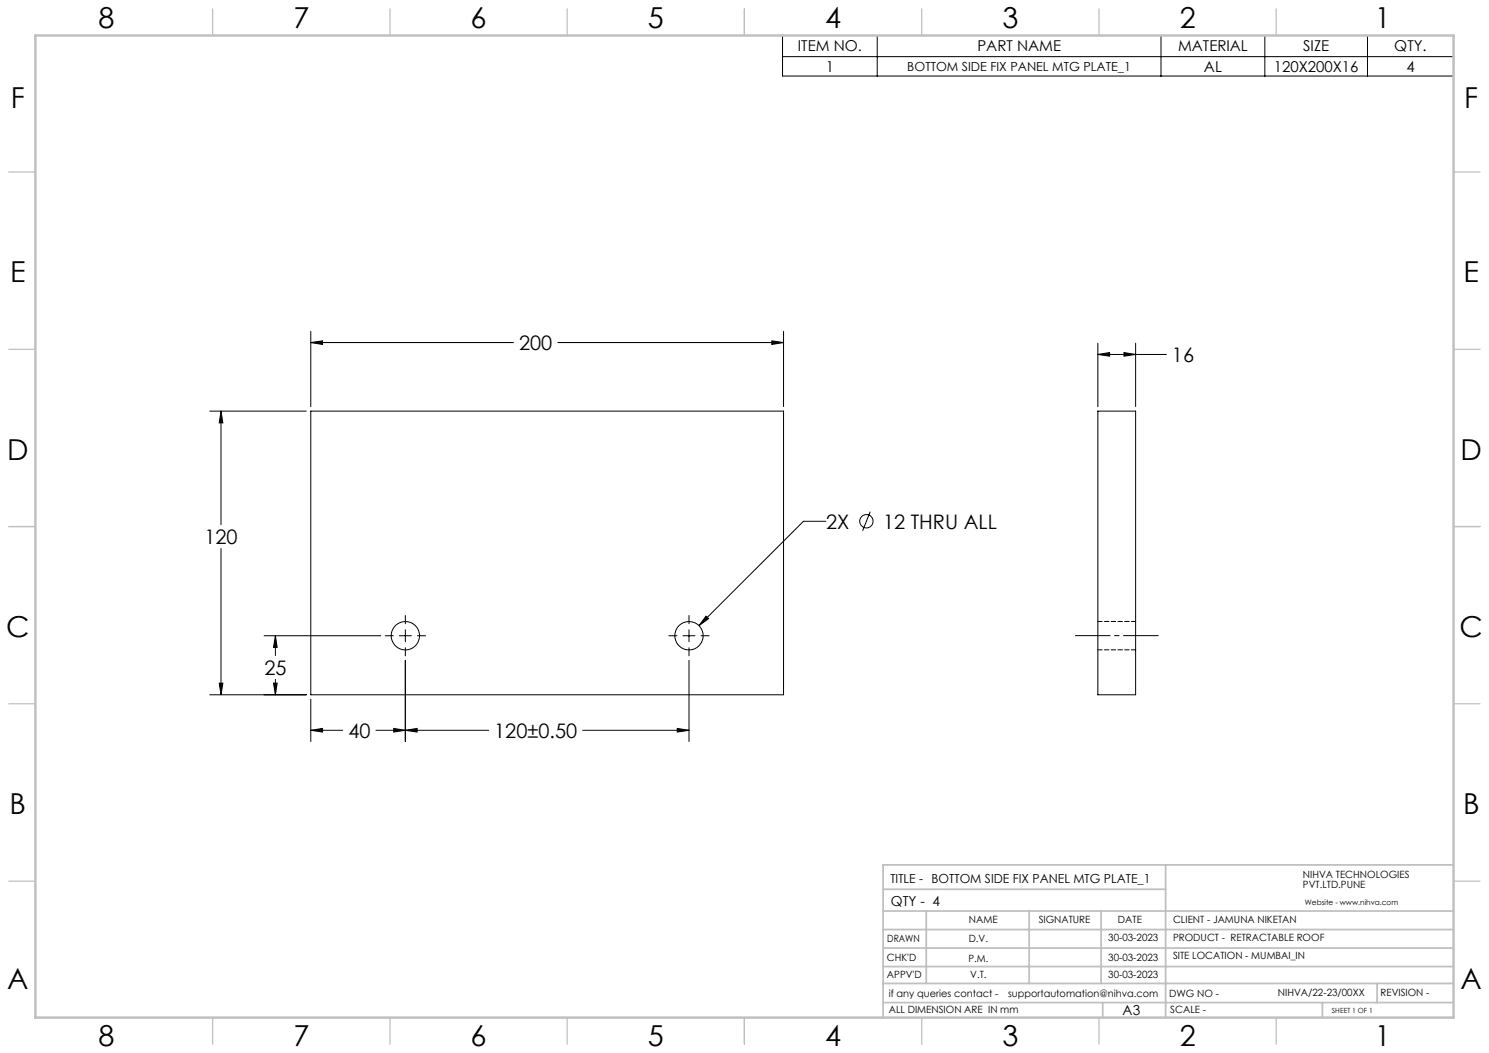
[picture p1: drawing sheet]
<svg xmlns="http://www.w3.org/2000/svg" width="420mm" height="297mm" viewBox="0 0 420 297" stroke-linecap="round" stroke-linejoin="round" font-family="sans-serif">
<g fill="none" stroke="#000" stroke-width=".28">
<path d="M220.7 10h189.3v11.4h-189.3zM220.7 16h189.3M247.4 10v11.4M327.5 10v11.4M356.8 10v11.4M385.7 10v11.4M87.7 96.6l3.3-.5v1.1zM87.7 93.4v21.3M87.7 96.6h57.2M157.3 96.6h63.7M217.7 96.1l3.3 .5-3.3 .6zM221 93.4v21.3"/>
<path d="M309.7 100l3.3-.6v1.1zM309.7 96.8v17.9M309.7 100h19.3M317 99.4l3.3 .6-3.3 .5zM320.3 96.8v17.9M59.2 116h27.2M62.3 116l.6 3.3h-1.1zM62.3 116v32M87.7 116h133.3v80h-133.3zM309.7 116h10.6v80h-10.6zM62.3 154.7v41.3M233 147h-6.4l-29.4 29.5"/>
<path d="M245.5 144.3l-2.2 5.4M74.5 179.3h32.9M77.7 179.3l.5 3.3h-1zM77.7 179.3v5.6M108.7 179.3h2.2M112.6 179.3h3.4M114.3 173.6v2.3M114.3 177.6v3.4M117.7 179.3h2.4M188.7 179.3h2.3M192.7 179.3h3.3M194.3 173.6v2.3"/>
<path d="M194.3 177.6v3.4M197.7 179.3h2.3M199.1 173.8l.8 .7-2.7 2zM59.2 196h27.2M61.8 192.7h1.1l-.6 3.3zM77.2 192.7h1l-.5 3.3zM77.7 191.6v4.4M87.7 197.2v12M114.3 186.3v22.9M114.3 182.7v2.3M194.3 186.3v22.9M194.3 182.7v2.3"/>
<path d="M87.7 206l3.3-.5v1zM87.7 206h9M106 206h31.8M111.1 205.5l3.2 .5-3.2 .5zM114.3 206l3.4-.5v1zM164.4 206h29.9M191 205.5l3.3 .5-3.3 .5z"/>
<circle cx="244.4" cy="147" r="1.89"/>
<circle cx="114.3" cy="179.3" r="4"/>
<circle cx="194.4" cy="179.3" r="4"/>
</g>
<path d="M303.3 179.3h23.4" fill="none" stroke="#000" stroke-width=".28" stroke-dasharray="15.2 1.3 1.3 1.3" stroke-dashoffset="5.5"/>
<g fill="none" stroke="#c0c0c0" stroke-width=".35">
<path d="M60 2.5v7.5M110 2.5v7.5M160 2.5v7.5M210 2.5v7.5M260 2.5v7.5M310 2.5v7.5M360 2.5v7.5M2.5 48.5h7.5M410 48.5h7.5M2.5 98.5h7.5M410 98.5h7.5M2.5 148.5h7.5"/>
<path d="M410 148.5h7.5M2.5 198.5h7.5M410 198.5h7.5M2.5 248.5h7.5M410 248.5h7.5M60 287v7.5M110 287v7.5M160 287v7.5M210 287v7.5M260 287v7.5M310 287v7.5M360 287v7.5"/>
</g>
<g fill="none" stroke="#c0c0c0" stroke-width=".5">
<path d="M249.1 257h160.9M249.1 250.8h79.7M261.3 257v20.4M290.3 257v20.4M310.6 257v20.4M328.8 243.9v43.1M410 243.9h-160.9v43.1M249.1 272.6h160.9M249.1 267.4h160.9M249.1 262.2h160.9M249.1 277.4h160.9M388.4 277.4v5.4"/>
<path d="M249.1 282.8h160.9M311 282.8v4.2M373 282.8v4.2"/>
</g>
<path d="M10 10h400v277h-400z" fill="none" stroke="#c0c0c0" stroke-width=".7"/>
<path d="M217.7 96.1l3.3 .5-3.3 .6zM87.7 96.6l3.3-.5v1.1zM62.3 116l.6 3.3h-1.1zM61.8 192.7h1.1l-.6 3.3zM114.3 206l3.4-.5v1zM191 205.5l3.3 .5-3.3 .5zM77.7 179.3l.5 3.3h-1zM77.2 192.7h1l-.5 3.3zM111.1 205.5l3.2 .5-3.2 .5zM87.7 206l3.3-.5v1zM199.1 173.8l-1.9 2.7 2.7-2zM309.7 100l3.3-.6v1.1zM317 99.4l3.3 .6-3.3 .5z" fill="#000"/>
<path d="M320.4 175.3h-10.7M309.7 183.3h10.7" fill="none" stroke="#000" stroke-width=".28" stroke-dasharray="1.3 .6" stroke-dashoffset=".1"/>
<g font-size="8.1">
<text x="27.8" y="8">8</text>
<text x="82.8" y="8">7</text>
<text x="132.8" y="8">6</text>
<text x="182.8" y="8">5</text>
<text x="232.8" y="8">4</text>
<text x="282.8" y="8">3</text>
<text x="332.8" y="8">2</text>
<text x="387.8" y="8">1</text>
<text x="3" y="30.4">F</text>
<text x="413" y="30.4">F</text>
<text x="2.8" y="79.6">E</text>
<text x="412.8" y="79.6">E</text>
<text x="2" y="129.6">D</text>
<text x="412" y="129.6">D</text>
<text x="1.7" y="179.6">C</text>
<text x="411.7" y="179.6">C</text>
<text x="2.7" y="229.6">B</text>
<text x="412.7" y="229.6">B</text>
<text x="2" y="278.9">A</text>
<text x="412" y="278.9">A</text>
<text x="27.8" y="295">8</text>
<text x="82.8" y="295">7</text>
<text x="132.8" y="295">6</text>
<text x="182.8" y="295">5</text>
<text x="232.8" y="295">4</text>
<text x="282.8" y="295">3</text>
<text x="332.8" y="295">2</text>
<text x="387.8" y="295">1</text>
</g>
<g font-size="5.6">
<text x="146.4" y="98.8">200</text>
<text x="330.6" y="102.1">16</text>
<text x="233" y="149.1">2X</text>
<text x="249.1" y="149.1">12 THRU ALL</text>
<text x="57.7" y="153.5">120</text>
<text x="74.6" y="190.4">25</text>
<text x="98.3" y="208.1">40</text>
<text x="139.4" y="208.1">120±0.50</text>
</g>
<g font-size="4.2">
<text x="225.1" y="14.5">ITEM NO.</text>
<text x="275.7" y="14.5">PART NAME</text>
<text x="332.3" y="14.5">MATERIAL</text>
<text x="367.6" y="14.5">SIZE</text>
<text x="393.3" y="14.5">QTY.</text>
<text x="232.9" y="20.2">1</text>
<text x="339.6" y="20.2">AL</text>
<text x="359.3" y="20.2">120X200X16</text>
<text x="396.7" y="20.2">4</text>
</g>
<g font-size="3.9">
<text x="251.3" y="255.4">QTY - 4</text>
<text x="316.7" y="286.4">A3</text>
</g>
<g font-size="3.5">
<text x="255.9" y="20.1">BOTTOM SIDE FIX PANEL MTG PLATE_1</text>
<text x="251.2" y="249.1">TITLE - BOTTOM SIDE FIX PANEL MTG PLATE_1</text>
</g>
<g font-size="2.8">
<text x="367.5" y="247.7">NIHVA TECHNOLOGIES</text>
<text x="367.5" y="250.5">PVT.LTD.PUNE</text>
<text x="273.3" y="260.4">NAME</text>
<text x="293" y="260.4">SIGNATURE</text>
<text x="315.3" y="260.5">DATE</text>
<text x="330.9" y="260.5">CLIENT - JAMUNA NIKETAN</text>
<text x="250.3" y="265.7">DRAWN</text>
<text x="273.3" y="265.8">D.V.</text>
<text x="312.6" y="265.3">30-03-2023</text>
<text x="330.9" y="265.5">PRODUCT - RETRACTABLE ROOF</text>
<text x="250.2" y="271.1">CHK'D</text>
<text x="250.2" y="275.8">APPV'D</text>
<text x="273.2" y="271.2">P.M.</text>
<text x="273.7" y="275.9">V.T.</text>
<text x="312.6" y="271.1">30-03-2023</text>
<text x="312.6" y="275.8">30-03-2023</text>
<text x="330.9" y="270.6">SITE LOCATION - MUMBAI_IN</text>
<text x="250.7" y="281.1">if any queries contact -</text>
<text x="284.3" y="281.1">supportautomation@nihva.com</text>
<text x="329.8" y="281.3">DWG NO -</text>
<text x="360.5" y="281.1">NIHVA/22-23/00XX</text>
<text x="389.4" y="281.1">REVISION -</text>
<text x="250.7" y="285.6">ALL DIMENSION ARE IN mm</text>
<text x="330.1" y="285.7">SCALE -</text>
</g>
<text font-size="2.1" x="368.1" y="255.1">Website - www.nihva.com</text>
<text font-size="2" x="375.7" y="285.6">SHEET 1 OF 1</text>
</svg>
